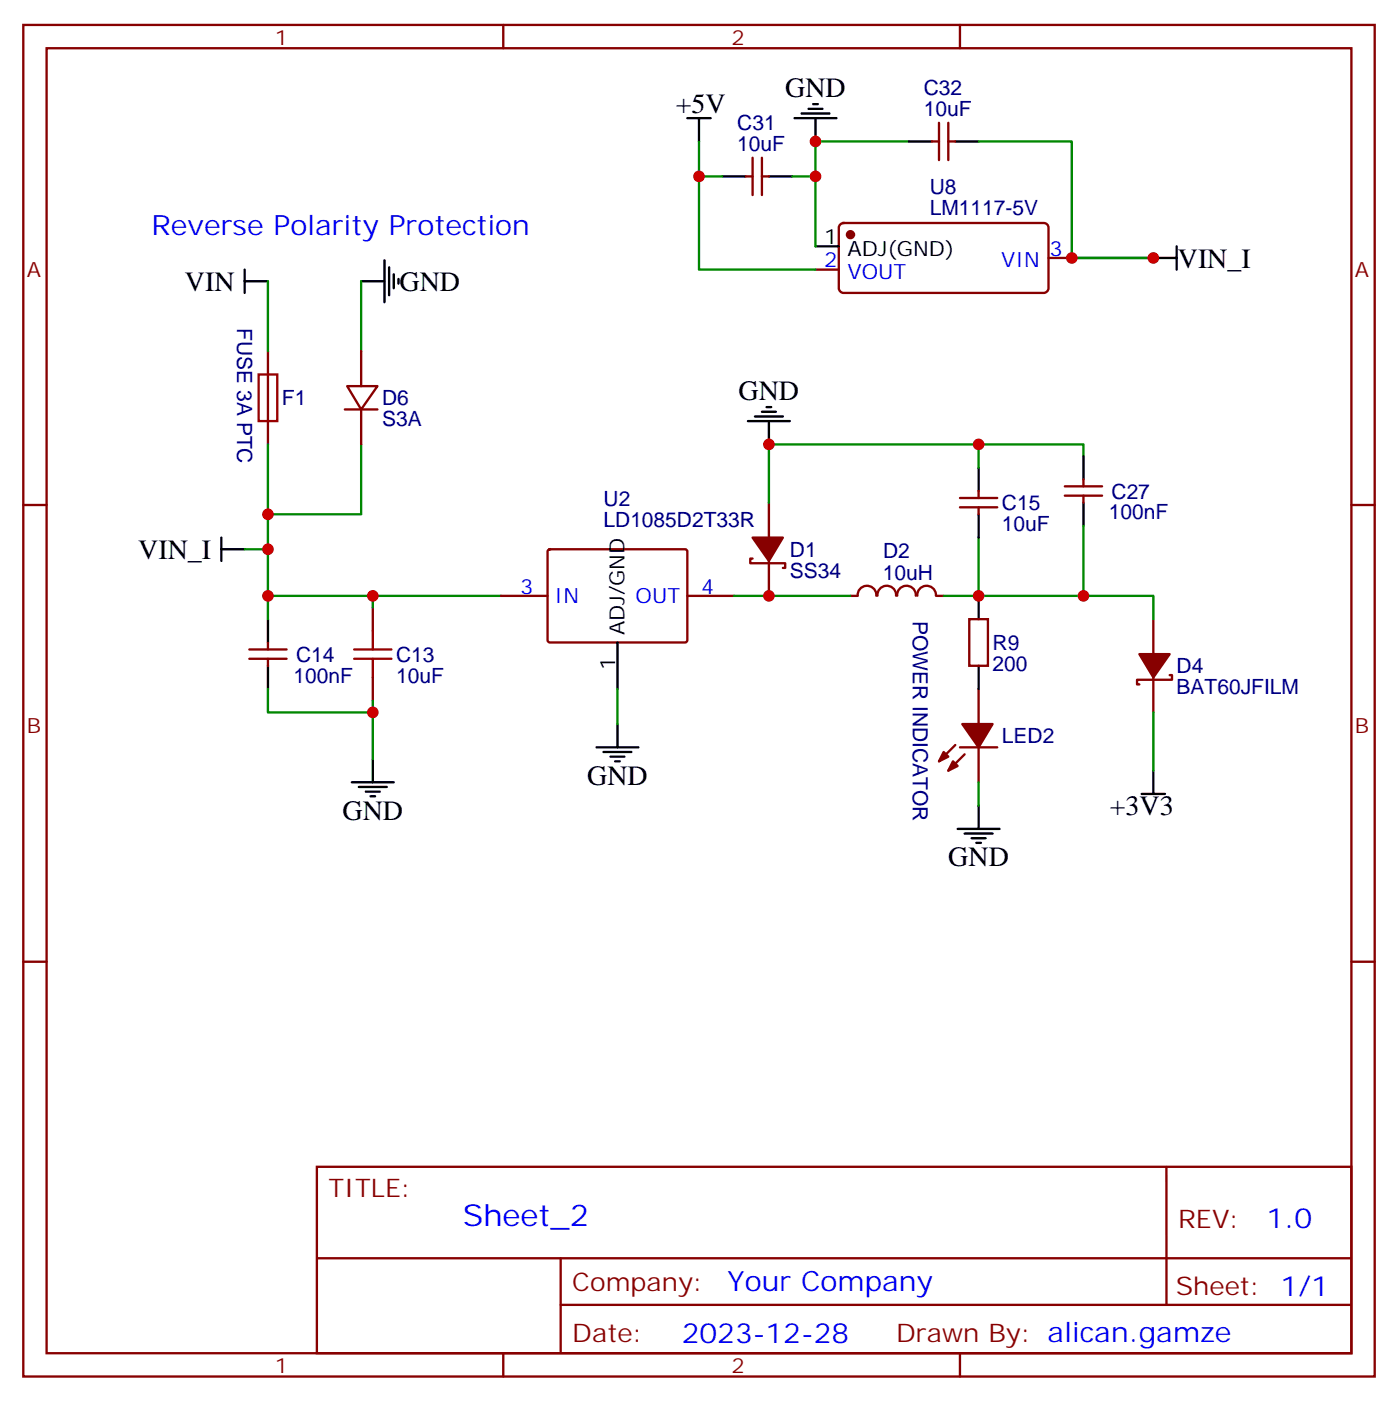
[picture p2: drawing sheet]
<svg xmlns="http://www.w3.org/2000/svg" width="212mm" height="212mm" viewBox="0 0 212 212" stroke-linecap="round" stroke-linejoin="round" font-family="sans-serif">
<g fill="none" stroke="#870000" stroke-width=".35">
<path d="M3.5 3.8h204.6v204.6h-204.6zM7.1 7.3h197.5v197.6h-197.5zM76.2 3.8v3.5M142.2 18.6v5.6M143.6 18.6v5.6M145.3 3.8v3.5M112.9 26.7h1M113.9 23.9v5.6M115.4 23.9v5.6M115.4 26.7h1M127.2 34l.5-.2h30.3a.71 .71 0 0 1 .7 .7v9.1a.76 .76 0 0 1-.7 .7h-30.3a.76 .76 0 0 1-.7-.7v-9.1zM141.1 21.4h1.1"/>
<path d="M143.6 21.4h1M158.7 39.1h3.6M40.6 53.2v14.1M52.6 58.5h4.5l-2.4 3.5zM54.7 53.2v5.3M123.5 40.8h3.5M3.5 76.4h3.6M52.2 62h4.9M54.7 62v5.3M116.4 76.1v5.3M145.3 75.4h5.7M145.3 76.8h5.7"/>
<path d="M148.2 74.3v1.1M148.2 76.8v1.1M161.2 75h5.7M161.2 73.6h5.7M164 72.6v1M164 75v1.1M204.6 76.4h3.5M37.7 99.7h5.7M37.7 98.3h5.7M40.6 97.3v1M40.6 99.7v1.1M56.4 92v3.5"/>
<path d="M75.8 90.2h7.1M83 83.3l.3-.2 20.6 .1 .2 .3-.1 13.6-.3 .2-20.6-.1-.2-.3zM104.1 90.2h7M113.9 84.6h-.3v.7h5.3v.7h-.4M116.4 84.9v5.3M128.8 90.2h1M129.9 90.2a1.41 1.41 0 0 1 1.4-1.5 1.41 1.41 0 0 1 1.4 1.5M132.9 90.2a1.41 1.41 0 0 1 1.4-1.5 1.41 1.41 0 0 1 1.4 1.5M135.8 90.2a1.41 1.41 0 0 1 1.4-1.5 1.41 1.41 0 0 1 1.5 1.5M138.9 90.2a1.41 1.41 0 0 1 1.4-1.5 1.41 1.41 0 0 1 1.4 1.5M141.8 90.2h1.1M146.8 93.7h2.8v7.1h-2.8z"/>
<path d="M174.6 93.7v5.3M56.4 102.6v3.5M144.6 112.8l-2.4 2.5M145.3 113.1h5.7M146 114.2l-2.4 2.5M148.2 104.3v5.3M148.2 113.1v5.3M174.6 102.6v5.2M177.1 102.2h.3v.7h-5.2v.7h.3M3.5 145.6h3.6M204.6 145.6h3.5M48 176.6h156.6v28.3h-156.6z"/>
<path d="M176.6 176.7v20.8M48 190.5h156.5M84.9 197.5h119.6M84.9 190.5v14.1M76.2 204.9v3.5M145.3 204.9v3.5"/>
</g>
<g fill="none" stroke="#000" stroke-width=".35">
<path d="M104.1 17.9h3.5M105.8 17.9v3.5M120.3 17.9h6.3M121.4 17.2h4.2M122.4 16.5h2.1M123.1 15.8h.7M123.5 17.9v3.5M58.2 39.4v6.4M109.4 26.7h3.5M116.4 26.7h3.5M123.5 37.3h3.5M137.6 21.4h3.5"/>
<path d="M144.6 21.4h3.6M174.6 39.1h3.6M178.2 37.3v3.5M37 42.6h3.6M37 40.8v3.5M54.7 42.6h3.5M58.9 40.5v4.2M59.6 41.5v2.1M60.3 42.2v.7M113.2 63.7h6.4M114.3 63h4.2M115.4 62.3h2.1"/>
<path d="M116.1 61.6h.7M116.4 63.7v3.6M148.2 70.8v3.5M148.2 77.9v3.5M164 69v3.6M164 76.1v3.5M33.5 83.1h3.5M33.5 81.4v3.5M40.6 93.7v3.6M93.5 97.3v7M148.2 90.2v3.5M40.6 100.8v3.5"/>
<path d="M53.3 118.4h6.3M54.3 119.1h4.3M55.4 119.8h2.1M56.4 114.9v3.5M90.3 113.1h6.4M91.4 113.8h4.2M92.4 114.5h2.1M93.1 115.3h.7M93.5 109.6v3.5M148.2 100.8v3.5M174.6 116.7v3.5M56.1 120.5h.7"/>
<path d="M145 125.5h6.3M146 126.2h4.3M147.1 126.9h2.1M147.8 127.6h.7M148.2 122v3.5M172.9 120.2h3.5"/>
</g>
<path d="M39.2 56.7h2.8v7h-2.8zM53.6 98.3h5.7M53.6 99.7h5.7M56.4 95.5v2.8M56.4 99.7v2.9" fill="none" stroke="#a10000" stroke-width=".35"/>
<g fill="none" stroke="#008700" stroke-width=".35">
<path d="M105.8 21.4v19.4h17.7M105.8 26.7h3.6M119.9 26.7h3.6M137.6 21.4h-14.1v15.9M148.2 21.4h14.1v17.7h12.3h-12.3M40.6 42.6v10.6M54.7 42.6v10.6M40.6 67.3v22.9M54.7 67.3v10.6h-14.1M148.2 67.3v3.5M164 69v-1.7h-47.6v8.8M164 79.6v10.6h-15.8"/>
<path d="M37 83.1h3.6M56.4 90.2v1.8M75.8 90.2h-35.2v3.5M111.1 90.2h17.7M148.2 81.4v8.8h-5.3M164 90.2h10.6v3.5M40.6 104.3v3.5h15.8M56.4 106.1v8.8M93.5 104.3v5.3M148.2 118.4v3.6M174.6 107.8v8.9"/>
</g>
<g fill="#870000" stroke="#870000" stroke-width=".35">
<path d="M113.9 81.4h4.6l-2.1 3.5z"/>
<path d="M172.5 99h4.6l-2.5 3.6z"/>
<path d="M144.3 115.3l.7 .7-1.4 .7z"/>
<path d="M142.9 113.8l.7 .7-1.4 .8z"/>
<path d="M145.7 109.6h4.6l-2.1 3.5z"/>
<circle cx="128.8" cy="35.5" r=".53"/>
</g>
<g fill="#c00">
<circle cx="56.4" cy="107.8" r=".88"/>
<circle cx="116.4" cy="67.3" r=".88"/>
<circle cx="40.6" cy="90.2" r=".88"/>
<circle cx="40.6" cy="77.9" r=".88"/>
<circle cx="56.4" cy="90.2" r=".88"/>
<circle cx="148.2" cy="90.2" r=".88"/>
<circle cx="164" cy="90.2" r=".88"/>
<circle cx="148.2" cy="67.3" r=".88"/>
<circle cx="105.8" cy="26.7" r=".88"/>
<circle cx="123.5" cy="26.7" r=".88"/>
<circle cx="123.5" cy="21.4" r=".88"/>
<circle cx="162.3" cy="39.1" r=".88"/>
<circle cx="40.6" cy="83.1" r=".88"/>
<circle cx="174.6" cy="39.1" r=".88"/>
<circle cx="116.4" cy="90.2" r=".88"/>
</g>
<text font-size="4.6" fill="#00f" x="70.1" y="185.7">Sheet_2</text>
<g font-size="4.2">
<text x="102.3" y="17.2">+5V</text>
<text x="118.9" y="14.7">GND</text>
<text x="178.3" y="40.5">VIN_I</text>
<text x="28" y="44">VIN</text>
<text x="60.5" y="44">GND</text>
<text x="111.8" y="60.5">GND</text>
<text x="20.9" y="84.6">VIN_I</text>
<text x="88.9" y="118.8">GND</text>
<text x="51.9" y="124.1">GND</text>
<text x="168" y="123.4">+3V3</text>
<text x="143.6" y="131.1">GND</text>
</g>
<g font-size="4.2" fill="#00f">
<text x="22.9" y="35.5">Reverse Polarity Protection</text>
<text x="191.8" y="185.9">1.0</text>
<text x="110.2" y="195.5">Your Company</text>
<text x="103.2" y="203.3">2023-12-28</text>
</g>
<g font-size="3.9" fill="#800">
<text x="49.7" y="181.2">TITLE:</text>
<text x="178.4" y="185.9">REV:</text>
<text x="86.6" y="195.4">Company:</text>
<text x="178" y="196">Sheet: 1/1</text>
<text x="86.6" y="203.1">Date:</text>
<text x="135.7" y="203.2">Drawn By: alican.gamze</text>
</g>
<g font-size="3.2" fill="#800">
<text x="41.6" y="6.8">1</text>
<text x="110.8" y="6.8">2</text>
<text x="4.1" y="41.9">A</text>
<text x="205.1" y="41.9">A</text>
<text x="4.1" y="111">B</text>
<text x="205.1" y="111">B</text>
<text x="41.6" y="207.9">1</text>
<text x="110.8" y="207.9">2</text>
</g>
<g font-size="3.2" fill="#000080">
<text x="139.9" y="17.5">10uF</text>
<text x="139.9" y="14.3">C32</text>
<text x="111.6" y="22.8">10uF</text>
<text x="111.6" y="19.6">C31</text>
<text x="140.8" y="29.3">U8</text>
<text x="140.8" y="32.5">LM1117-5V</text>
<text x="35.9" y="49.7" transform="rotate(90 35.9 49.7)">FUSE 3A PTC</text>
<text x="42.7" y="61.4">F1</text>
<text x="57.9" y="64.5">S3A</text>
<text x="57.9" y="61.4">D6</text>
<text x="91.4" y="76.6">U2</text>
<text x="151.7" y="77.2">C15</text>
<text x="168.3" y="75.5">C27</text>
<text x="91.4" y="79.8">LD1085D2T33R</text>
<text x="151.7" y="80.4">10uF</text>
<text x="167.9" y="78.6">100nF</text>
<text x="119.6" y="87.5">SS34</text>
<text x="119.6" y="84.3">D1</text>
<text x="133.6" y="87.8">10uH</text>
<text x="133.7" y="84.5">D2</text>
<text x="138.2" y="94" transform="rotate(90 138.2 94)">POWER INDICATOR</text>
<text x="44.8" y="100.2">C14</text>
<text x="60" y="100.2">C13</text>
<text x="150.3" y="101.6">200</text>
<text x="150.3" y="98.4">R9</text>
<text x="178.2" y="101.9">D4</text>
<text x="44.4" y="103.3">100nF</text>
<text x="60" y="103.3">10uF</text>
<text x="178.2" y="105.1">BAT60JFILM</text>
<text x="151.7" y="112.5">LED2</text>
</g>
<g font-size="3.2">
<text x="124.8" y="36.9">1</text>
<text x="128.3" y="38.7">ADJ(GND)</text>
<text x="93.1" y="101.4" transform="rotate(-90 93.1 101.4)">1</text>
<text x="94.5" y="96.2" transform="rotate(-90 94.5 96.2)">ADJ/GND</text>
</g>
<g font-size="3.2" fill="#00f">
<text x="124.8" y="40.5">2</text>
<text x="151.6" y="40.5">VIN</text>
<text x="158.9" y="38.7">3</text>
<text x="128.3" y="42.2">VOUT</text>
<text x="78.8" y="89.9">3</text>
<text x="106.2" y="89.9">4</text>
<text x="84" y="91.3">IN</text>
<text x="96.2" y="91.3">OUT</text>
</g>
</svg>
